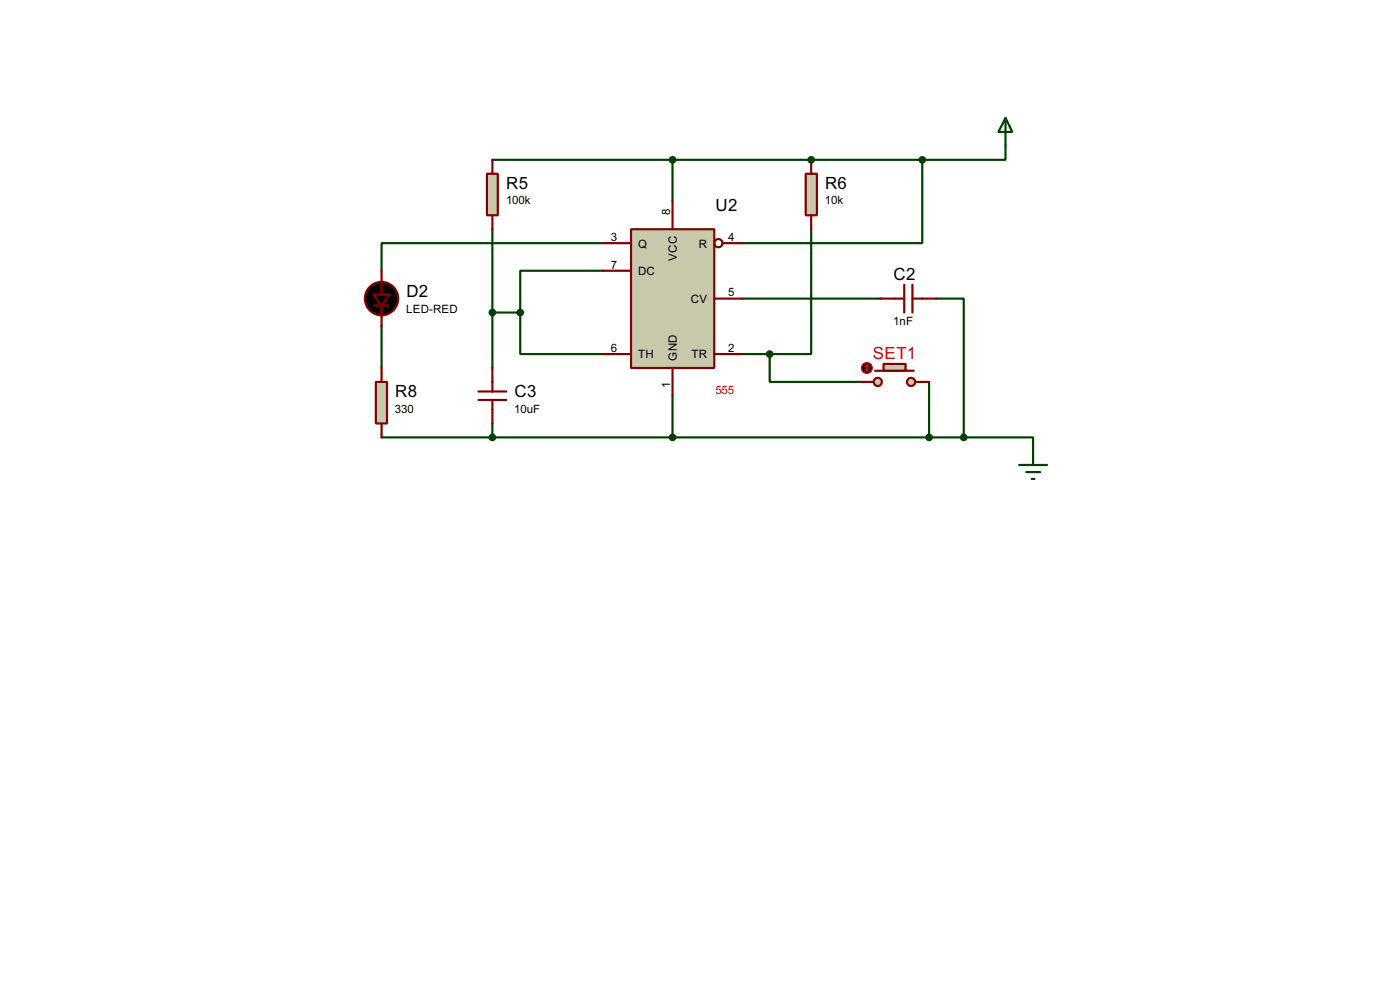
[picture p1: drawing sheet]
<svg xmlns="http://www.w3.org/2000/svg" width="256mm" height="180mm" viewBox="0 0 256 180" stroke-linecap="round" stroke-linejoin="round" font-family="sans-serif">
<path d="M69.9 59.7v7.7M110.5 44.5h-40.6v5.1M135.9 54.7h25.4M148.6 42v22.8h-7.6M171.5 54.7h5.1v25.4h-53.4v-7.7M135.9 64.8h5.1M141 64.8v5.1h16.5M170.2 69.9v10.2" fill="none" stroke="#004000" stroke-width=".4"/>
<circle cx="148.6" cy="29.3" r=".2" fill="#004000"/>
<path d="M90.2 29.3h78.8M123.2 29.3v7.6M169 29.3v15.2h-33.1M184.2 26.7v2.6h-15.2M90.2 42v25.4M90.2 57.2h5.1M95.3 57.2v7.6h15.2M110.5 49.6h-15.2v7.6M90.2 77.5v2.6M69.9 80.1h53.3M176.6 80.1h12.7v2.5" fill="none" stroke="#004000" stroke-width=".4"/>
<path d="M115.6 42h15.3v25.4h-15.3z" fill="#c8c8aa" stroke="#800000" stroke-width=".4"/>
<g fill="none" stroke="#800000" stroke-width=".4">
<path d="M123.2 36.9v5.1M110.5 44.5h5.1M110.5 49.6h5.1M130.9 54.7h5M132.4 44.5h3.5M110.5 64.8h5.1M123.2 67.4v5M130.9 64.8h5"/>
<circle cx="131.6" cy="44.5" r=".75"/>
</g>
<path d="M147.6 31.8h2.1v7.6h-2.1z" fill="#c8c8aa" stroke="#800000" stroke-width=".4"/>
<path d="M148.6 29.3v2.5M148.6 39.4v2.6" fill="none" stroke="#800000" stroke-width=".4"/>
<path d="M68.9 69.9h2v7.6h-2z" fill="#c8c8aa" stroke="#800000" stroke-width=".4"/>
<path d="M68.6 55.9h2.6M69.9 49.6v4.3M69.9 55.9v3.8M69.9 67.4v2.5M69.9 77.5v2.6" fill="none" stroke="#800000" stroke-width=".4"/>
<g fill="#000" stroke="#800000" stroke-width=".4">
<path d="M68.4 53.9h3l-1.5 2z"/>
<circle cx="69.9" cy="54.7" r="3.1"/>
</g>
<g fill="#c8c8aa" stroke="#800000" stroke-width=".4">
<circle cx="160.8" cy="69.9" r=".75"/>
<circle cx="166.9" cy="69.9" r=".75"/>
</g>
<path d="M160.3 67.9h7.1" fill="none" stroke="#800000" stroke-width=".4"/>
<path d="M161.9 66.6h4v1.3h-4z" fill="#c8c8aa" stroke="#800000" stroke-width=".4"/>
<path d="M157.5 69.9h2.6M167.7 69.9h2.5" fill="none" stroke="#800000" stroke-width=".4"/>
<circle cx="158.8" cy="67.4" r="1" fill="#400000" stroke="#f00" stroke-width=".2"/>
<path d="M158.6 67.6l.2 .3M158.8 66.9v1M158.8 66.9l.3 .2M158.8 66.9l-.2 .2M159.1 67.6l-.3 .3" fill="none" stroke="#f00" stroke-width=".2"/>
<g fill="#004000" stroke="#004000" stroke-width=".4">
<circle cx="123.2" cy="80.1" r=".5"/>
<circle cx="170.2" cy="80.1" r=".5"/>
<circle cx="176.5" cy="80.1" r=".5"/>
<circle cx="141" cy="64.8" r=".5"/>
<circle cx="148.6" cy="29.3" r=".5"/>
<circle cx="168.9" cy="29.3" r=".5"/>
</g>
<path d="M161.3 54.7h4.4M165.7 52.1v5.1M167.2 52.1v5.1M167.2 54.7h4.3" fill="none" stroke="#800000" stroke-width=".4"/>
<path d="M89.2 31.8h2v7.6h-2z" fill="#c8c8aa" stroke="#800000" stroke-width=".4"/>
<path d="M90.2 29.3v2.5M90.2 39.4v2.6M87.7 73.2h5.1M87.7 71.7h5.1M90.2 67.4v4.3M90.2 73.2v4.3" fill="none" stroke="#800000" stroke-width=".4"/>
<g fill="#004000" stroke="#004000" stroke-width=".4">
<circle cx="123.2" cy="29.3" r=".5"/>
<circle cx="90.2" cy="80.1" r=".5"/>
<circle cx="95.3" cy="57.2" r=".5"/>
<circle cx="90.2" cy="57.2" r=".5"/>
</g>
<path d="M184.2 21.6l1.3 2.6h-2.6zM184.2 21.6v5.1M186.7 85.1h5.1M188 86.4h2.6M189 87.7h.5M189.3 82.6v2.5" fill="none" stroke="#004000" stroke-width=".4"/>
<g font-size="3.5">
<text x="92.8" y="34.5">R5</text>
<text x="151.2" y="34.5">R6</text>
<text x="131.1" y="38.6">U2</text>
<text x="163.7" y="51.3">C2</text>
<text x="74.5" y="54.3">D2</text>
<text x="72.4" y="72.6">R8</text>
<text x="94.3" y="72.6">C3</text>
</g>
<text font-size="3.5" fill="#f00" x="159.9" y="65.8">SET1</text>
<g font-size="2.4">
<text x="92.7" y="37.4">100k</text>
<text x="122.8" y="39.4" transform="rotate(-90 122.8 39.4)">8</text>
<text x="151.1" y="37.4">10k</text>
<text x="111.9" y="44.1">3</text>
<text x="116.9" y="45.3">Q</text>
<text x="124" y="47.7" transform="rotate(-90 124 47.7)">VCC</text>
<text x="128" y="45.3">R</text>
<text x="133.4" y="44.1">4</text>
<text x="111.9" y="49.2">7</text>
<text x="116.9" y="50.4">DC</text>
<text x="74.4" y="57.2">LED-RED</text>
<text x="126.6" y="55.4">CV</text>
<text x="133.4" y="54.3">5</text>
<text x="163.7" y="59.4">1nF</text>
<text x="111.9" y="64.4">6</text>
<text x="116.9" y="65.6">TH</text>
<text x="126.7" y="65.6">TR</text>
<text x="133.4" y="64.4">2</text>
<text x="122.8" y="71.1" transform="rotate(-90 122.8 71.1)">1</text>
<text x="124" y="66" transform="rotate(-90 124 66)">GND</text>
<text x="72.4" y="75.5">330</text>
<text x="94.2" y="75.5">10uF</text>
</g>
<text font-size="2.4" fill="#f00" x="131.1" y="72.1">555</text>
</svg>
